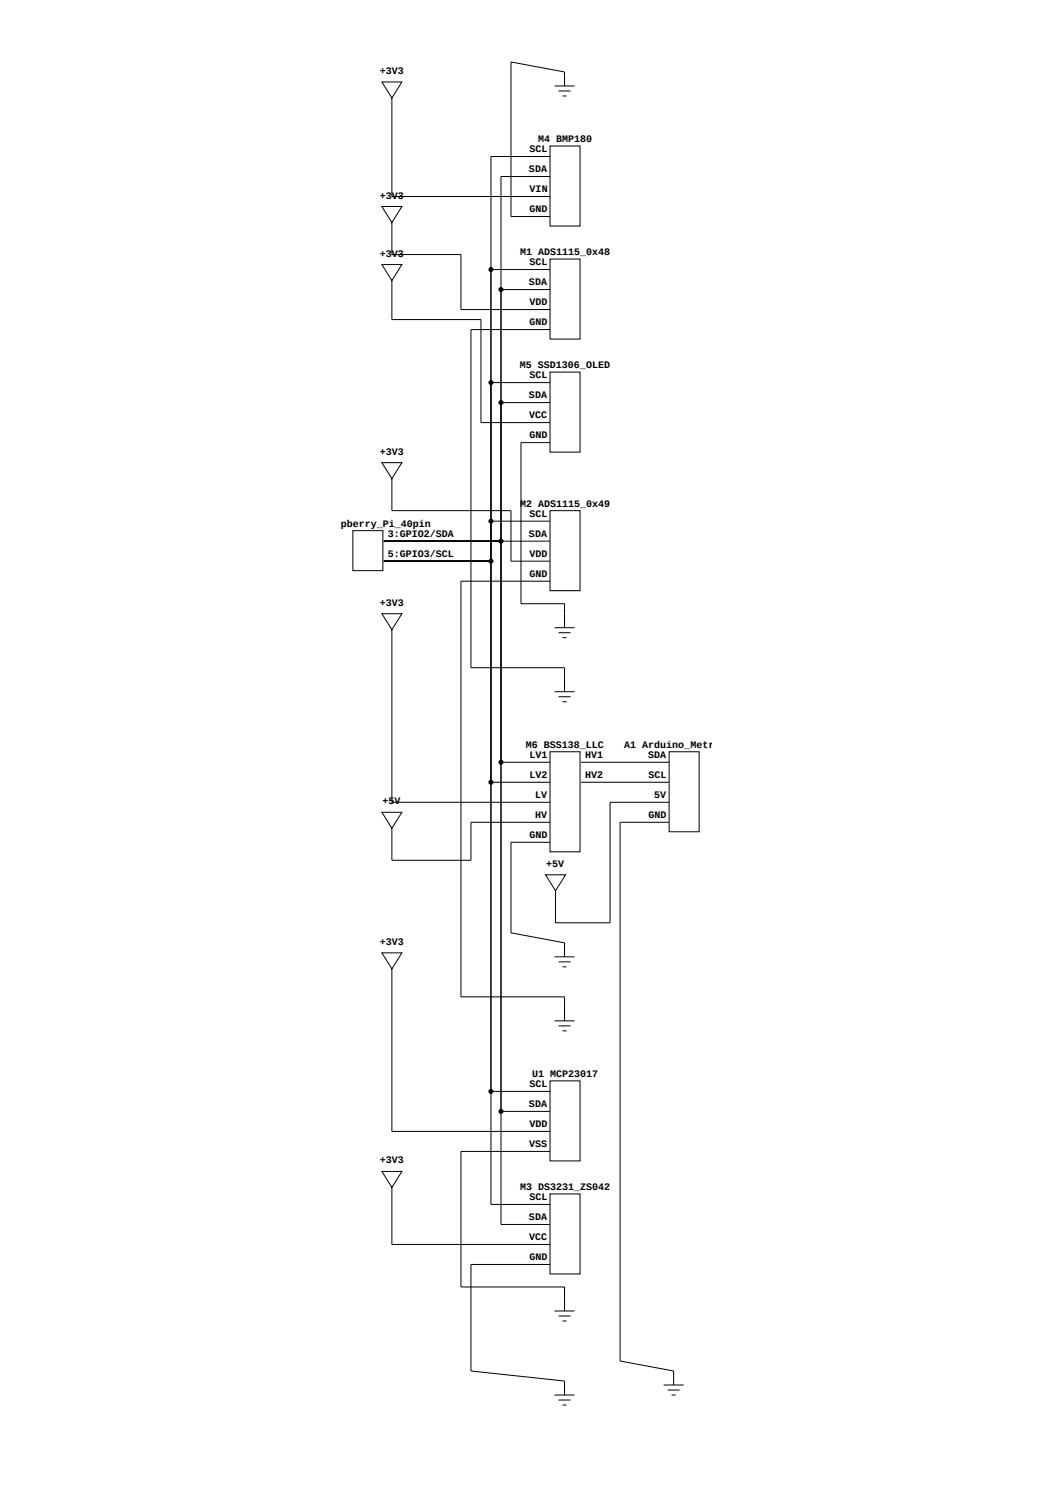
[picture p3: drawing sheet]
<svg xmlns="http://www.w3.org/2000/svg" width="297mm" height="420mm" viewBox="0 0 297 420" stroke-linecap="round" stroke-linejoin="round" font-family="sans-serif">
<g fill="none" stroke="#000" stroke-width=".28">
<path d="M107.8 23.2h5.7l-2.9 4.5zM110.6 27.7v27.8h44.7M156.6 24.3h5.6M157.7 25.7h3.4M158.8 27.1h1.1M159.4 24.3v-4l-15.1-2.8v43.7h11M107.8 58.3h5.7l-2.9 4.6zM155.3 41.2h8.5v22.6h-8.5zM155.3 44.2h-16.7v296h16.7M155.3 49.9h-13.9v295.9h13.9M107.8 74.7h5.7l-2.9 4.5zM110.6 62.9v9h19.5v15.5h25.2"/>
<path d="M110.6 79.2v11.1h25.2v29.1h19.5M138.6 76.1h16.7M155.3 73.2h8.5v22.6h-8.5zM141.4 81.8h13.9M155.3 93.1h-22.3v95.5h26.4v6.8M138.6 108.1h16.7M141.4 113.7h13.9M155.3 105.1h8.5v22.6h-8.5zM107.8 130.7h5.7l-2.9 4.5zM110.6 135.2v9h33.7v14.3h11M155.3 125h-8.2v45.5h12.3v6.8M99.6 149.9h8.5v11.3h-8.5z"/>
<path d="M108.4 158.5h30.2M108.4 152.9h46.9M138.6 147.2h16.7M155.3 144.2h8.5v22.6h-8.5zM107.8 173.3h5.7l-2.9 4.6zM110.6 177.9v48.7h44.7M155.3 164.2h-25.2v117.4h29.3v6.7M156.6 177.3h5.6M157.7 178.7h3.4M156.6 195.4h5.6M157.7 196.8h3.4M158.8 198.2h1.1"/>
<path d="M158.8 180.1h1.1M141.4 215.3h13.9M155.3 212.3h8.5v28.3h-8.5zM164 215.3h24.9M188.9 212.3h8.5v22.6h-8.5zM107.8 229.4h5.7l-2.9 4.5zM138.6 220.9h16.7M155.3 232.3h-22.3v10.7h-22.4v-9.1M155.3 237.9h-11v25.6l15.1 2.8v4M164 220.9h24.9M188.9 226.6h-16.7v34h-15.4v-9M188.9 232.3h-13.8v152.1l15.1 2.8v4"/>
<path d="M154 247.1h5.7l-2.9 4.5zM107.8 269.1h5.7l-2.9 4.5zM110.6 273.6v46h44.7M156.6 270.3h5.6M157.7 271.7h3.4M158.8 273.1h1.1M156.6 288.3h5.6M157.7 289.8h3.4M158.8 291.2h1.1M138.6 308.3h16.7M141.4 313.9h13.9M155.3 305.3h8.5v22.6h-8.5z"/>
<path d="M107.8 330.9h5.7l-2.9 4.5zM110.6 335.4v16.1h44.7M155.3 337.2h8.5v22.6h-8.5zM155.3 325.2h-25.2v38.3h29.3v6.8M155.3 357.1h-22.3v30.1l26.4 2.9v3.9M156.6 370.3h5.6M157.7 371.7h3.4M158.8 373.1h1.1M156.6 394h5.6M157.7 395.4h3.4M158.8 396.8h1.1M187.4 391.2h5.6"/>
<path d="M188.5 392.6h3.4M189.6 394h1.1"/>
</g>
<g fill="#000" stroke="#000" stroke-width=".28">
<circle cx="138.6" cy="76.1" r=".57"/>
<circle cx="141.4" cy="81.8" r=".57"/>
<circle cx="138.6" cy="108.1" r=".57"/>
<circle cx="141.4" cy="113.7" r=".57"/>
<circle cx="138.6" cy="158.5" r=".57"/>
<circle cx="138.6" cy="147.2" r=".57"/>
<circle cx="141.4" cy="152.8" r=".57"/>
<circle cx="141.4" cy="215.3" r=".57"/>
<circle cx="138.6" cy="220.9" r=".57"/>
<circle cx="138.6" cy="308.3" r=".57"/>
<circle cx="141.4" cy="313.9" r=".57"/>
</g>
<g font-size="2.8">
<text x="107.2" y="20.9">+3V3</text>
<text x="151.9" y="40.1">M4 BMP180</text>
<text x="149.5" y="42.9">SCL</text>
<text x="149.3" y="48.6">SDA</text>
<text x="107.2" y="56.1">+3V3</text>
<text x="149.5" y="59.9">GND</text>
<text x="149.5" y="54.2">VIN</text>
<text x="107.2" y="72.5">+3V3</text>
<text x="146.8" y="72">M1 ADS1115_0x48</text>
<text x="149.5" y="74.9">SCL</text>
<text x="149.3" y="80.5">SDA</text>
<text x="149.5" y="86.2">VDD</text>
<text x="149.5" y="91.8">GND</text>
<text x="146.8" y="104">M5 SSD1306_OLED</text>
<text x="149.5" y="106.8">SCL</text>
<text x="149.3" y="112.4">SDA</text>
<text x="149.4" y="118.1">VCC</text>
<text x="149.5" y="123.7">GND</text>
<text x="107.2" y="128.4">+3V3</text>
<text x="146.8" y="143.1">M2 ADS1115_0x49</text>
<text x="96.2" y="148.8">pberry_Pi_40pin</text>
<text x="149.5" y="145.9">SCL</text>
<text x="109.5" y="151.6">3:GPIO2/SDA</text>
<text x="149.3" y="151.6">SDA</text>
<text x="109.5" y="157.2">5:GPIO3/SCL</text>
<text x="149.5" y="157.2">VDD</text>
<text x="149.5" y="162.9">GND</text>
<text x="107.2" y="171.1">+3V3</text>
<text x="148.5" y="211.2">M6 BSS138_LLC</text>
<text x="149.5" y="214">LV1</text>
<text x="165.2" y="214">HV1</text>
<text x="176.2" y="211.2">A1 Arduino_Metr</text>
<text x="183" y="214">SDA</text>
<text x="149.5" y="219.7">LV2</text>
<text x="165.2" y="219.7">HV2</text>
<text x="183.1" y="219.7">SCL</text>
<text x="108" y="227.2">+5V</text>
<text x="151" y="225.3">LV</text>
<text x="184.7" y="225.3">5V</text>
<text x="151" y="231">HV</text>
<text x="183.1" y="231">GND</text>
<text x="149.5" y="236.6">GND</text>
<text x="154.2" y="244.8">+5V</text>
<text x="107.2" y="266.9">+3V3</text>
<text x="150.2" y="304.2">U1 MCP23017</text>
<text x="149.5" y="307">SCL</text>
<text x="149.3" y="312.6">SDA</text>
<text x="149.4" y="323.9">VSS</text>
<text x="149.5" y="318.3">VDD</text>
<text x="107.2" y="328.6">+3V3</text>
<text x="146.8" y="336.1">M3 DS3231_ZS042</text>
<text x="149.5" y="338.9">SCL</text>
<text x="149.3" y="344.6">SDA</text>
<text x="149.4" y="350.2">VCC</text>
<text x="149.5" y="355.9">GND</text>
</g>
</svg>
